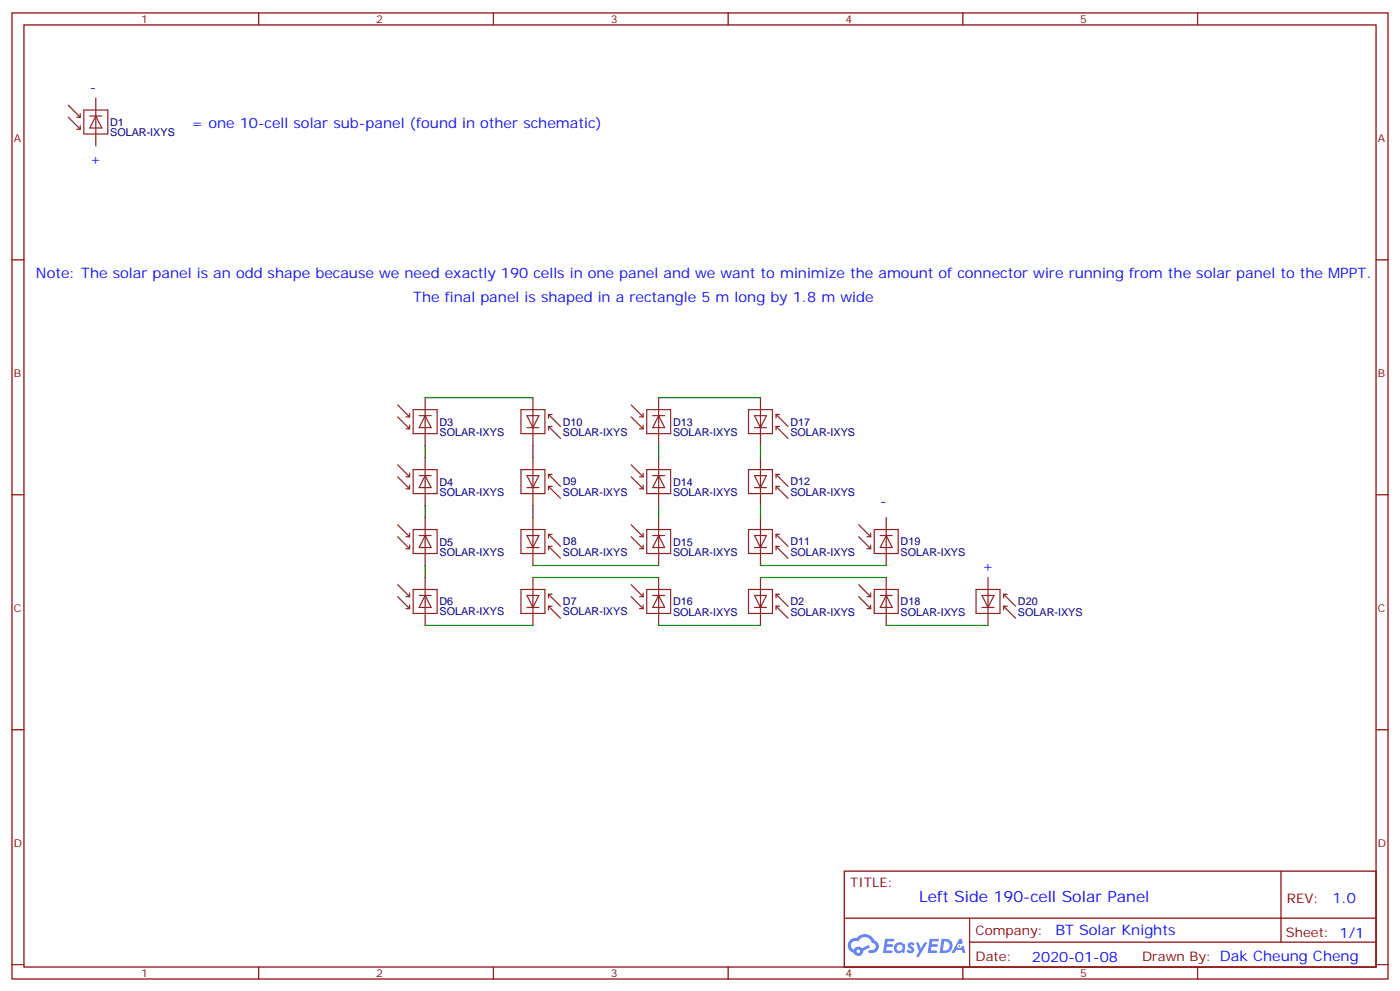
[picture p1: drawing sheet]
<svg xmlns="http://www.w3.org/2000/svg" width="412mm" height="292mm" viewBox="0 0 412 292" stroke-linecap="round" stroke-linejoin="round" font-family="sans-serif">
<g fill="none" stroke="#870000" stroke-width=".35">
<path d="M3.5 3.8h405.4v284.3h-405.4zM7.1 7.3h398.2v277.3h-398.2zM76.2 3.8v3.5M145.3 3.8v3.5M214.5 3.8v3.5M283.6 3.8v3.5M352.8 3.8v3.5M3.5 76.5h3.6M405.3 76.5h3.6M3.5 145.6h3.6M405.3 145.6h3.6M3.5 214.8h3.6"/>
<path d="M405.3 214.8h3.6M248.7 256.4h156.6v28.2h-156.6zM377.3 256.4v20.9M248.7 270.2h156.5M285.6 277.3h119.6M285.6 270.2v14.2M3.5 283.9h3.6M76.2 284.6v3.5M145.3 284.6v3.5M214.5 284.6v3.5M283.6 284.6v3.5M352.8 284.6v3.5"/>
<path d="M405.3 283.9h3.6"/>
</g>
<g fill="#5487ff">
<path d="M267.7 277.6a1.22 1.22 0 0 1 1.7 .2l-.4 .6a.47 .47 0 0 0-.3-.4 .47 .47 0 0 0-.5 .2l.1 .2a1.14 1.14 0 0 1 .8 1.8 1.14 1.14 0 0 1-1.9 0l-.2-.2 .5-.6 .7 .5a.29 .29 0 0 0 .3-.3 .29 .29 0 0 0-.2-.3 1.04 1.04 0 0 1-.6-1.7z"/>
<path d="M260.7 276.3h2.4l.3 .2-.2 .5-1.8 .1-.1 .8h1.5l.3 .4-.3 .4h-1.6l-.2 1.1h1.7l.2 .3-.2 .3-2.6 .1z"/>
<path d="M273.8 276.3h2.4l.3 .2-.1 .5-1.8 .1-.2 .8h1.6l.3 .4-.4 .4h-1.6l-.1 1.1h1.7l.2 .3-.2 .3-2.6 .1z"/>
<path d="M282.6 276.3h.7l.3 1.3-.6 .3a.69 .69 0 0 0-1 .3 .69 .69 0 0 0 .4 .9 .69 .69 0 0 0 .9-.6l.5-.2 .6 2.2h-.8l-.2-.9h-1.8l-.5 .9h-.8z"/>
<path d="M269.8 277.4h.8l.6 1.8 1.1-1.8h.9l-2.6 4.2h-.8l.9-1.5z"/>
<path d="M277.4 276.3l-.6 4.2h1.3a2.11 2.11 0 0 0 2.5-2.1 2.11 2.11 0 0 0-2.5-2.1zM278.1 277.1a1.39 1.39 0 0 1 1.7 1.4 1.39 1.39 0 0 1-1.8 1.3h-.3z"/>
<path d="M263.7 277.9a1.54 1.54 0 0 0-.1 2.2 1.54 1.54 0 0 0 2.2 .1l.6 .3 .3-2.3-.2-.3h-.4a1.49 1.49 0 0 0-2.4 0zM264 278.9a.94 .94 0 0 1 1.8 0 .94 .94 0 0 1-1.8 0z"/>
<path d="M250.4 276.7a2.18 2.18 0 0 0 1.1 3.7 1.44 1.44 0 0 0 1.6 .9 1.44 1.44 0 0 0 1.2-1.4l2-1.1-.5-.7-1.9 1a1.47 1.47 0 0 0-2.4 .4 1.39 1.39 0 0 1-.7-1.9 1.39 1.39 0 0 1 2-.5 2.12 2.12 0 0 1 2.2-1.3 2.12 2.12 0 0 1 1.9 1.7 1.14 1.14 0 0 1 1.1 1.4 1.14 1.14 0 0 1-1.7 .7 .43 .43 0 0 0-.5 .4 .43 .43 0 0 0 .4 .5 1.98 1.98 0 0 0 2.5-1.2 1.98 1.98 0 0 0-1.2-2.6 3.1 3.1 0 0 0-5.3-.6l-.9 .1zM252.3 280a.55 .55 0 0 1 1.1 0 .55 .55 0 0 1-1.1 0z"/>
<circle cx="282.6" cy="278.4" r=".26"/>
</g>
<g fill="none" stroke="#8c2424" stroke-width=".35">
<path d="M20.1 34.5l3.5 3.5M20.1 31l3.5 3.5M22.6 38h1M22.6 34.5h1M23.6 33.4v1.1M23.6 37v1M24.7 32.4h7v7h-7zM26.5 34.1h3.5M28.2 34.1l1.8 3.6h-3.5zM28.2 28.9v14.1M117.1 119.2l3.5 3.5M125.2 117.1v14.1"/>
<path d="M157 117.1v14.1M185.9 119.2l3.5 3.5M194 117.1v14.1M224 117.1v14.1M117.1 122.7l3.5 3.5M117.1 136.8l3.5 3.5M119.6 126.2h1M119.6 122.7h1M120.6 121.6v1.1M120.6 125.2v1M120.6 139.3v1M121.7 120.6h7.1v7h-7.1z"/>
<path d="M121.7 138.2h7.1v7.1h-7.1zM123.5 122.3h3.5M123.5 140h3.5M125.2 122.3l1.8 3.6h-3.5zM125.2 134.7v14.1M125.2 140l1.8 3.5h-3.5zM153.5 120.6h7v7h-7zM153.5 138.2h7v7.1h-7zM155.2 122.3h3.5l-1.7 3.6zM155.2 125.9h3.5M155.2 140h3.5l-1.7 3.5zM157 134.7v14.1"/>
<path d="M161.6 122v1M161.6 125.5v1.1M161.6 139.6v1.1M161.6 139.6l3.5 3.6M161.6 139.6h1M161.6 122l3.5 3.5M161.6 122h1M161.6 125.5l3.5 3.5M161.6 125.5h1M185.9 122.7l3.5 3.5M185.9 136.8l3.5 3.5M188.4 126.2h1"/>
<path d="M188.4 122.7h1M189.4 121.6v1.1M189.4 125.2v1M189.4 139.3v1M190.5 120.6h7.1v7h-7.1zM190.5 138.2h7.1v7.1h-7.1zM192.3 122.3h3.5M192.3 140h3.5M194 122.3l1.8 3.6h-3.5zM194 140l1.8 3.5h-3.5zM194 134.7v14.1M220.5 120.6h7v7h-7z"/>
<path d="M220.5 138.2h7v7.1h-7zM222.2 122.3h3.6l-1.8 3.6zM222.2 125.9h3.6M222.2 140h3.6l-1.8 3.5zM224 134.7v14.1M228.6 139.6h1.1M228.6 122h1.1M228.6 125.5h1.1M228.6 122v1M228.6 125.5v1.1M228.6 139.6v1.1M228.6 139.6l3.5 3.6"/>
<path d="M228.6 122l3.5 3.5M228.6 125.5l3.5 3.5M117.1 158l3.5 3.5M117.1 154.4l3.5 3.6M117.1 140.3l3.5 3.6M119.6 158h1M119.6 143.9h1M119.6 140.3h1M120.6 142.8v1.1M120.6 156.9v1.1M121.7 155.9h7.1v7h-7.1zM123.5 157.6h3.5"/>
<path d="M125.2 152.3v14.1M125.2 157.6l1.8 3.5h-3.5zM153.5 155.9h7v7h-7zM155.2 157.6h3.5l-1.7 3.5zM155.2 143.5h3.5M157 152.3v14.1M161.6 143.2v1M161.6 157.3v1M161.6 157.3l3.5 3.5M161.6 157.3h1M161.6 143.2l3.5 3.5M161.6 143.2h1"/>
<path d="M185.9 140.3l3.5 3.6M185.9 158l3.5 3.5M185.9 154.4l3.5 3.6M188.4 158h1M188.4 143.9h1M188.4 140.3h1M189.4 142.8v1.1M189.4 156.9v1.1M190.5 155.9h7.1v7h-7.1zM192.3 157.6h3.5M194 157.6l1.8 3.5h-3.5zM194 152.3v14.1"/>
<path d="M220.5 155.9h7v7h-7zM222.2 157.6h3.6l-1.8 3.5zM222.2 143.5h3.6M224 152.3v14.1M228.6 157.3h1.1M228.6 143.2h1.1M228.6 143.2v1M228.6 157.3v1M228.6 157.3l3.5 3.5M228.6 143.2l3.5 3.5M252.9 158l3.6 3.5M252.9 154.4l3.6 3.6"/>
<path d="M255.4 158h1.1M256.5 156.9v1.1M257.5 155.9h7.1v7h-7.1zM259.3 157.6h3.5M261.1 157.6l1.7 3.5h-3.5zM261.1 152.3v14.1M117.1 175.6l3.5 3.5M117.1 172.1l3.5 3.5M119.6 161.5h1M119.6 179.1h1M119.6 175.6h1M120.6 160.4v1.1"/>
<path d="M120.6 174.6v1M120.6 178.1v1M121.7 173.5h7.1v7.1h-7.1zM123.5 175.3h3.5M125.2 170v14.1M125.2 175.3l1.8 3.5h-3.5zM153.5 173.5h7v7.1h-7zM155.2 161.1h3.5M155.2 175.3h3.5l-1.7 3.5zM155.2 178.8h3.5M157 170v14.1M161.6 174.9l3.5 3.5"/>
<path d="M161.6 174.9h1M161.6 160.8v1.1M161.6 174.9v1.1M161.6 178.4v1.1M161.6 178.4l3.5 3.6M161.6 178.4h1M161.6 160.8l3.5 3.5M161.6 160.8h1M185.9 175.6l3.5 3.5M185.9 172.1l3.5 3.5M188.4 161.5h1M188.4 179.1h1"/>
<path d="M188.4 175.6h1M189.4 160.4v1.1M189.4 174.6v1M189.4 178.1v1M190.5 173.5h7.1v7.1h-7.1zM192.3 175.3h3.5M194 175.3l1.8 3.5h-3.5zM194 170v14.1M220.5 173.5h7v7.1h-7zM222.2 161.1h3.6M222.2 175.3h3.6l-1.8 3.5zM222.2 178.8h3.6"/>
<path d="M224 170v14.1M228.6 174.9h1.1M228.6 178.4h1.1M228.6 160.8h1.1M228.6 174.9l3.5 3.5M228.6 160.8v1.1M228.6 174.9v1.1M228.6 178.4v1.1M228.6 178.4l3.5 3.6M228.6 160.8l3.5 3.5M252.9 175.6l3.6 3.5M252.9 172.1l3.6 3.5"/>
<path d="M255.4 161.5h1.1M255.4 179.1h1.1M255.4 175.6h1.1M256.5 160.4v1.1M256.5 174.6v1M256.5 178.1v1M257.5 173.5h7.1v7.1h-7.1zM259.3 175.3h3.5M261.1 175.3l1.7 3.5h-3.5zM261.1 170v14.1M287.5 173.5h7.1v7.1h-7.1zM289.3 175.3h3.5l-1.8 3.5z"/>
<path d="M289.3 178.8h3.5M291 170v14.1M295.6 174.9h1.1M295.6 178.4h1.1M295.6 174.9l3.6 3.5M295.6 174.9v1.1M295.6 178.4v1.1M295.6 178.4l3.6 3.6"/>
</g>
<g fill="none" stroke="#008700" stroke-width=".35">
<path d="M125.2 117.1h31.8M194 117.1h30M125.2 131.2v3.5M157 131.2v3.5M194 131.2v3.5M224 131.2v3.5M125.2 148.8v3.5M157 148.8v3.5M194 148.8v3.5M224 148.8v3.5M125.2 166.4v3.6M157 170h37"/>
<path d="M157 166.4h37M224 170h37.1M224 166.4h37.1M125.2 184.1h31.8M194 184.1h30M261.1 184.1h29.9"/>
</g>
<text font-size="4.6" fill="#00f" x="270.8" y="265.4">Left Side 190-cell Solar Panel</text>
<g font-size="4.2" fill="#00f">
<text x="26.5" y="27.1">-</text>
<text x="56.4" y="37.7">= one 10-cell solar sub-panel (found in other schematic)</text>
<text x="26.5" y="48.3">+</text>
<text x="10.6" y="81.8">Note: The solar panel is an odd shape because we need exactly 190 cells in one panel and we want to minimize the amount of connector wire running from the solar panel to the MPPT.</text>
<text x="121.7" y="88.8">The final panel is shaped in a rectangle 5 m long by 1.8 m wide</text>
<text x="259.3" y="148.8">-</text>
<text x="289.3" y="168.2">+</text>
<text x="392.5" y="265.7">1.0</text>
<text x="310.9" y="275.2">BT Solar Knights</text>
<text x="304" y="283">2020-01-08</text>
</g>
<g font-size="3.9" fill="#800">
<text x="250.5" y="261">TITLE:</text>
<text x="379.1" y="265.7">REV:</text>
<text x="287.4" y="275.2">Company:</text>
<text x="378.7" y="275.8">Sheet: 1/1</text>
<text x="287.4" y="282.9">Date:</text>
<text x="336.4" y="282.9">Drawn By: Dak Cheung Cheng</text>
</g>
<g font-size="3.2" fill="#800">
<text x="41.6" y="6.8">1</text>
<text x="110.8" y="6.8">2</text>
<text x="179.9" y="6.8">3</text>
<text x="249.1" y="6.8">4</text>
<text x="318.2" y="6.8">5</text>
<text x="4.1" y="41.9">A</text>
<text x="405.9" y="41.9">A</text>
<text x="4.1" y="111.1">B</text>
<text x="405.9" y="111.1">B</text>
<text x="4.1" y="180.2">C</text>
<text x="405.9" y="180.2">C</text>
<text x="4.1" y="249.3">D</text>
<text x="405.9" y="249.3">D</text>
<text x="41.6" y="287.6">1</text>
<text x="110.8" y="287.6">2</text>
<text x="179.9" y="287.6">3</text>
<text x="249.1" y="287.6">4</text>
<text x="318.2" y="287.6">5</text>
</g>
<g font-size="3.2" fill="#000080">
<text x="32.5" y="40">SOLAR-IXYS</text>
<text x="32.5" y="37.1">D1</text>
<text x="129.5" y="125.3">D3</text>
<text x="165.8" y="125.3">D10</text>
<text x="198.3" y="125.3">D13</text>
<text x="232.8" y="125.2">D17</text>
<text x="129.5" y="128.2">SOLAR-IXYS</text>
<text x="165.8" y="128.4">SOLAR-IXYS</text>
<text x="198.3" y="128.4">SOLAR-IXYS</text>
<text x="232.8" y="128.5">SOLAR-IXYS</text>
<text x="129.5" y="142.9">D4</text>
<text x="165.8" y="142.9">D9</text>
<text x="198.3" y="142.9">D14</text>
<text x="232.8" y="142.9">D12</text>
<text x="129.5" y="145.9">SOLAR-IXYS</text>
<text x="165.8" y="146.1">SOLAR-IXYS</text>
<text x="198.3" y="146">SOLAR-IXYS</text>
<text x="232.8" y="146.1">SOLAR-IXYS</text>
<text x="129.5" y="160.6">D5</text>
<text x="165.8" y="160.5">D8</text>
<text x="198.3" y="160.6">D15</text>
<text x="232.8" y="160.5">D11</text>
<text x="265.3" y="160.5">D19</text>
<text x="129.5" y="163.5">SOLAR-IXYS</text>
<text x="165.8" y="163.7">SOLAR-IXYS</text>
<text x="198.3" y="163.7">SOLAR-IXYS</text>
<text x="232.8" y="163.7">SOLAR-IXYS</text>
<text x="265.3" y="163.7">SOLAR-IXYS</text>
<text x="129.5" y="178.2">D6</text>
<text x="165.8" y="178.2">D7</text>
<text x="198.3" y="178.2">D16</text>
<text x="232.8" y="178.2">D2</text>
<text x="265.3" y="178.2">D18</text>
<text x="299.9" y="178.2">D20</text>
<text x="129.5" y="181.1">SOLAR-IXYS</text>
<text x="165.8" y="181.1">SOLAR-IXYS</text>
<text x="198.3" y="181.3">SOLAR-IXYS</text>
<text x="232.8" y="181.4">SOLAR-IXYS</text>
<text x="265.3" y="181.4">SOLAR-IXYS</text>
<text x="299.9" y="181.4">SOLAR-IXYS</text>
</g>
</svg>
